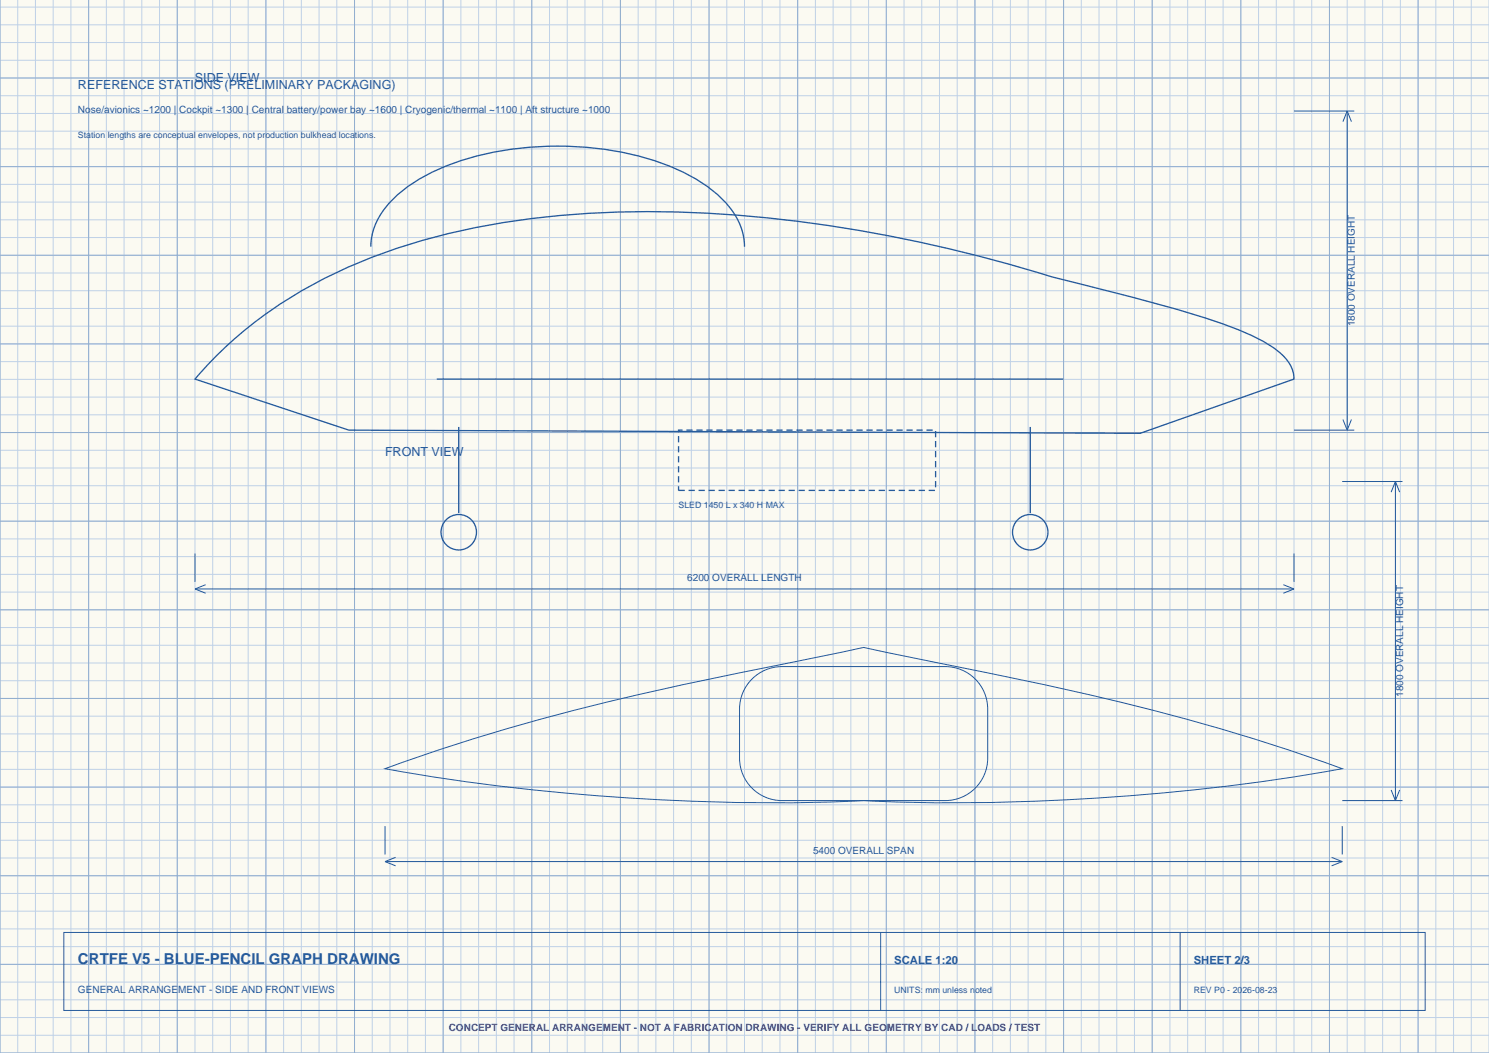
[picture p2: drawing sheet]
<svg xmlns="http://www.w3.org/2000/svg" width="420mm" height="297mm" viewBox="0 0 420 297" stroke-linecap="round" stroke-linejoin="round" font-family="sans-serif">
<path d="M0 0h420v297h-420z" fill-rule="evenodd" fill="#fbfaf2"/>
<g fill="none" stroke="#bfd1e7" stroke-width=".28">
<path d="M0 0v297h420v-297M0 17h420M0 12h420M0 7h420M0 2h420M5 0v297M10 0v297M15 0v297M20 0v297M25 0v297M30 0v297M35 0v297"/>
<path d="M40 0v297M45 0v297M50 0v297M55 0v297M60 0v297M65 0v297M70 0v297M75 0v297M80 0v297M85 0v297M90 0v297M95 0v297"/>
<path d="M100 0v297M105 0v297M110 0v297M115 0v297M120 0v297M125 0v297M130 0v297M135 0v297M140 0v297M145 0v297M150 0v297M155 0v297"/>
<path d="M160 0v297M165 0v297M170 0v297M175 0v297M180 0v297M185 0v297M190 0v297M195 0v297M200 0v297M205 0v297M210 0v297M215 0v297"/>
<path d="M220 0v297M225 0v297M230 0v297M235 0v297M240 0v297M245 0v297M250 0v297M255 0v297M260 0v297M265 0v297M270 0v297M275 0v297"/>
<path d="M280 0v297M285 0v297M290 0v297M295 0v297M300 0v297M305 0v297M310 0v297M315 0v297M320 0v297M325 0v297M330 0v297M335 0v297"/>
<path d="M340 0v297M345 0v297M350 0v297M355 0v297M360 0v297M365 0v297M370 0v297M375 0v297M380 0v297M385 0v297M390 0v297M395 0v297"/>
<path d="M400 0v297M405 0v297M410 0v297M415 0v297M0 37h420M0 32h420M0 27h420M0 22h420M0 57h420M0 52h420M0 47h420M0 42h420"/>
<path d="M0 77h420M0 72h420M0 67h420M0 62h420M0 97h420M0 92h420M0 87h420M0 82h420M0 117h420M0 112h420M0 107h420M0 102h420"/>
<path d="M0 137h420M0 132h420M0 127h420M0 122h420M0 157h420M0 152h420M0 147h420M0 142h420M0 177h420M0 172h420M0 167h420M0 162h420"/>
<path d="M0 197h420M0 192h420M0 187h420M0 182h420M0 217h420M0 212h420M0 207h420M0 202h420M0 237h420M0 232h420M0 227h420M0 222h420"/>
<path d="M0 257h420M0 252h420M0 247h420M0 242h420M0 277h420M0 272h420M0 267h420M0 262h420M0 292h420M0 287h420M0 282h420"/>
</g>
<g fill="none" stroke="#92aed0" stroke-width=".28">
<path d="M0 0v297h420M25 0v297M50 0v297M75 0v297M100 0v297M125 0v297M150 0v297M175 0v297M200 0v297M225 0v297M250 0v297M275 0v297"/>
<path d="M300 0v297M325 0v297M350 0v297M375 0v297M400 0v297M0 22h420M0 47h420M0 72h420M0 97h420M0 122h420M0 147h420M0 172h420"/>
<path d="M0 197h420M0 222h420M0 247h420M0 272h420"/>
</g>
<g fill="none" stroke="#245a9b" stroke-width=".28">
<path d="M365 31.3h17M380 31.3v90M380 31.3l1.2 3M380 31.3l-1.2 3M378.8 118.3l1.2 3M381.2 118.3l-1.2 3M365 121.3h17M378.6 135.8h17M393.6 135.8v90M393.6 135.8l1.2 3M393.6 135.8l-1.2 3M55 156.1v8"/>
<path d="M365 156.1v8M55 166.1h310M55 166.1l3 1.2M58 164.9l-3 1.2M362 164.9l3 1.2M365 166.1l-3 1.2M212.1 191.5a12 12 0 0 1 8.5-3.5h46a12 12 0 0 1 12 12v13.8a12 12 0 0 1-12 12h-46a12 12 0 0 1-12-12v-13.8a12 12 0 0 1 3.5-8.5zM108.6 216.8a665.3 665.3 0 0 1 97.6-26.5l37.4-7.7 12.9 2.7a1008.6 1008.6 0 0 1 89.2 20.7l19.5 6.1 13.4 4.7a625.5 625.5 0 0 1-135 9 625.5 625.5 0 0 1-135-9zM108.6 233v8M378.6 233v8M378.6 225.8h17M392.4 222.8l1.2 3"/>
<path d="M394.8 222.8l-1.2 3M108.6 243h270M108.6 243l3 1.2M111.6 241.8l-3 1.2M375.6 241.8l3 1.2M378.6 243l-3 1.2M18 263h384v22h-384zM248.4 263v22M332.9 263v22"/>
</g>
<g fill="none" stroke="#245a9b" stroke-width=".37">
<path d="M104.6 69.6a19.6 19.6 0 0 1 7.2-14.3 55.5 55.5 0 0 1 25-11.9 91.5 91.5 0 0 1 52.7 3.7 38.6 38.6 0 0 1 17.6 13.2 17.2 17.2 0 0 1 2.9 9.3M61.5 99.9a128.2 128.2 0 0 1 49.3-29.5 215.5 215.5 0 0 1 62.1-10.5 366.8 366.8 0 0 1 101.9 12l27.3 7.5a474.7 474.7 0 0 1 45.1 12.8 45.2 45.2 0 0 1 14.6 8 9.5 9.5 0 0 1 3.2 6.7l-43.4 15.3-223.2-.9-43.4-14.4zM123.2 106.9h176.7M129.4 120.4v24.3M290.6 120.4v24.3"/>
<circle cx="129.4" cy="150.1" r="5"/>
<circle cx="290.6" cy="150.1" r="5"/>
</g>
<path d="M191.4 121.3h72.5v17h-72.5z" fill="none" stroke="#245a9b" stroke-width=".37" stroke-dasharray="1.8 1.1" stroke-linecap="butt"/>
<text font-size="4.2" fill="#245a9b" x="22" y="272">CRTFE V5 - BLUE-PENCIL GRAPH DRAWING</text>
<g font-size="3.5" fill="#245a9b">
<text x="55" y="23.2">SIDE VIEW</text>
<text x="22" y="25">REFERENCE STATIONS (PRELIMINARY PACKAGING)</text>
<text x="108.6" y="128.6">FRONT VIEW</text>
</g>
<g font-size="3.2" fill="#245a9b">
<text x="252.2" y="272">SCALE 1:20</text>
<text x="336.7" y="272">SHEET 2/3</text>
</g>
<g font-size="2.8" fill="#245a9b">
<text x="22" y="32">Nose/avionics ~1200 | Cockpit ~1300 | Central battery/power bay ~1600 | Cryogenic/thermal ~1100 | Aft structure ~1000</text>
<text x="382.2" y="92.1" transform="rotate(-90 382.2 92.1)">1800 OVERALL HEIGHT</text>
<text x="193.8" y="163.9">6200 OVERALL LENGTH</text>
<text x="395.8" y="196.6" transform="rotate(-90 395.8 196.6)">1800 OVERALL HEIGHT</text>
<text x="229.3" y="240.8">5400 OVERALL SPAN</text>
<text x="22" y="280">GENERAL ARRANGEMENT - SIDE AND FRONT VIEWS</text>
</g>
<text font-size="2.8" fill="#a23a3a" x="126.6" y="290.7">CONCEPT GENERAL ARRANGEMENT - NOT A FABRICATION DRAWING - VERIFY ALL GEOMETRY BY CAD / LOADS / TEST</text>
<g font-size="2.5" fill="#245a9b">
<text x="22" y="39">Station lengths are conceptual envelopes, not production bulkhead locations.</text>
<text x="191.4" y="143.3">SLED 1450 L x 340 H MAX</text>
<text x="252.2" y="280">UNITS: mm unless noted</text>
<text x="336.7" y="280">REV P0 - 2026-08-23</text>
</g>
</svg>
